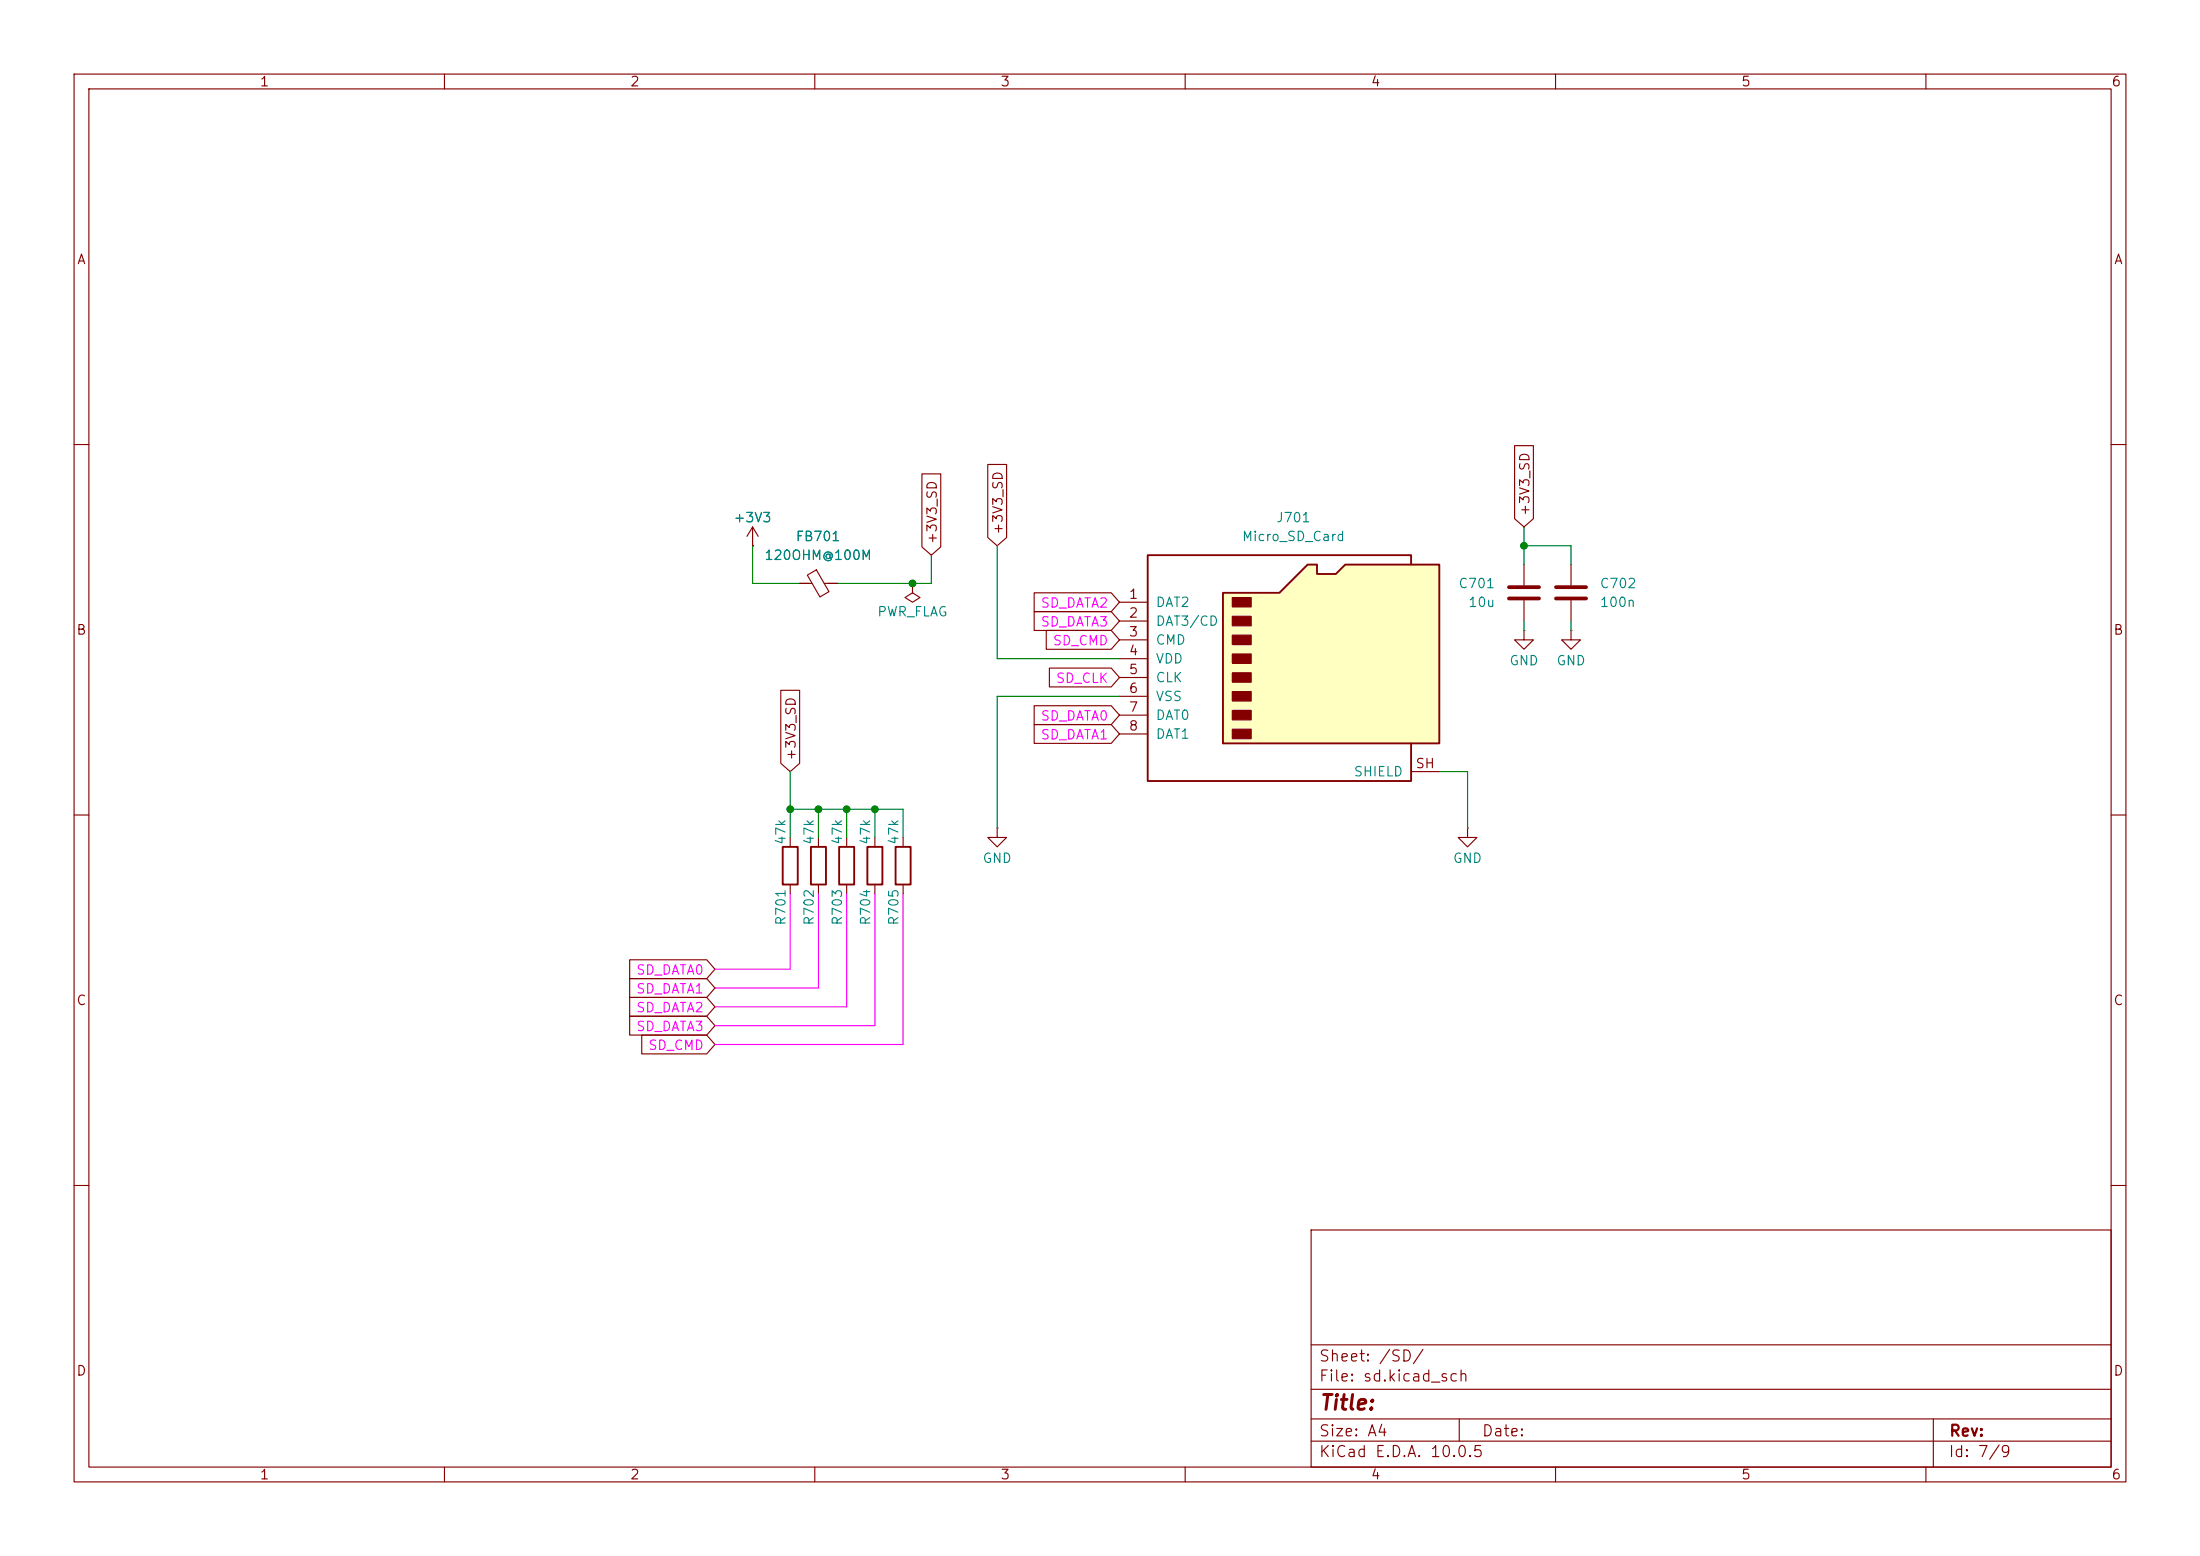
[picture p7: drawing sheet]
(kicad_sch
 (version 20260306)
 (generator "eeschema")
 (generator_version "10.0")
 (paper "A4")
 (lib_symbols
  (symbol "Connector:Micro_SD_Card"
   (pin_names
    (offset 1.016)) (exclude_from_sim no) (in_bom yes) (on_board yes)
   (in_pos_files yes)
   (duplicate_pin_numbers_are_jumpers no)
   (property "Reference" "J" (at -16.51 15.24 0) (show_name no) (do_not_autoplace no) (effects (font (size 1.27 1.27))))
   (property "Value" "Micro_SD_Card" (at 16.51 15.24 0) (show_name no) (do_not_autoplace no) (effects (font (size 1.27 1.27)) (justify right)))
   (property "Footprint" "" (at 29.21 7.62 0) (show_name no) (do_not_autoplace no) (hide yes) (effects (font (size 1.27 1.27))))
   (property "Datasheet" "https://www.we-online.com/components/products/datasheet/693072010801.pdf" (at 0 0 0) (show_name no) (do_not_autoplace no) (hide yes) (effects (font (size 1.27 1.27))))
   (property "Description" "Micro SD Card Socket" (at 0 0 0) (show_name no) (do_not_autoplace no) (hide yes) (effects (font (size 1.27 1.27))))
   (symbol "Micro_SD_Card_0_1"
    (polyline (pts (xy -8.89 -11.43) (xy -8.89 8.89) (xy -1.27 8.89) (xy 2.54 12.7) (xy 3.81 12.7) (xy 3.81 11.43) (xy 6.35 11.43) (xy 7.62 12.7) (xy 20.32 12.7) (xy 20.32 -11.43) (xy -8.89 -11.43)) (stroke (width 0.254) (type default)) (fill (type background)))
    (rectangle (start -7.62 8.255) (end -5.08 6.985) (stroke (width 0) (type default)) (fill (type outline)))
    (rectangle (start -7.62 5.715) (end -5.08 4.445) (stroke (width 0) (type default)) (fill (type outline)))
    (rectangle (start -7.62 3.175) (end -5.08 1.905) (stroke (width 0) (type default)) (fill (type outline)))
    (rectangle (start -7.62 0.635) (end -5.08 -0.635) (stroke (width 0) (type default)) (fill (type outline)))
    (rectangle (start -7.62 -1.905) (end -5.08 -3.175) (stroke (width 0) (type default)) (fill (type outline)))
    (rectangle (start -7.62 -4.445) (end -5.08 -5.715) (stroke (width 0) (type default)) (fill (type outline)))
    (rectangle (start -7.62 -6.985) (end -5.08 -8.255) (stroke (width 0) (type default)) (fill (type outline)))
    (rectangle (start -7.62 -9.525) (end -5.08 -10.795) (stroke (width 0) (type default)) (fill (type outline)))
    (polyline (pts (xy 16.51 12.7) (xy 16.51 13.97) (xy -19.05 13.97) (xy -19.05 -16.51) (xy 16.51 -16.51) (xy 16.51 -11.43)) (stroke (width 0.254) (type default)) (fill (type none))))
   (symbol "Micro_SD_Card_1_1"
    (pin bidirectional line (at -22.86 7.62 0) (length 3.81) (name "DAT2" (effects (font (size 1.27 1.27)))) (number "1" (effects (font (size 1.27 1.27)))))
    (pin bidirectional line (at -22.86 5.08 0) (length 3.81) (name "DAT3/CD" (effects (font (size 1.27 1.27)))) (number "2" (effects (font (size 1.27 1.27)))))
    (pin input line (at -22.86 2.54 0) (length 3.81) (name "CMD" (effects (font (size 1.27 1.27)))) (number "3" (effects (font (size 1.27 1.27)))))
    (pin power_in line (at -22.86 0 0) (length 3.81) (name "VDD" (effects (font (size 1.27 1.27)))) (number "4" (effects (font (size 1.27 1.27)))))
    (pin input line (at -22.86 -2.54 0) (length 3.81) (name "CLK" (effects (font (size 1.27 1.27)))) (number "5" (effects (font (size 1.27 1.27)))))
    (pin power_in line (at -22.86 -5.08 0) (length 3.81) (name "VSS" (effects (font (size 1.27 1.27)))) (number "6" (effects (font (size 1.27 1.27)))))
    (pin bidirectional line (at -22.86 -7.62 0) (length 3.81) (name "DAT0" (effects (font (size 1.27 1.27)))) (number "7" (effects (font (size 1.27 1.27)))))
    (pin bidirectional line (at -22.86 -10.16 0) (length 3.81) (name "DAT1" (effects (font (size 1.27 1.27)))) (number "8" (effects (font (size 1.27 1.27)))))
    (pin passive line (at 20.32 -15.24 180) (length 3.81) (name "SHIELD" (effects (font (size 1.27 1.27)))) (number "SH" (effects (font (size 1.27 1.27))))))
   (embedded_fonts no))
  (symbol "Device:C"
   (pin_numbers (hide yes))
   (pin_names
    (offset 0.254)) (exclude_from_sim no) (in_bom yes) (on_board yes)
   (in_pos_files yes)
   (duplicate_pin_numbers_are_jumpers no)
   (property "Reference" "C" (at 0.635 2.54 0) (show_name no) (do_not_autoplace no) (effects (font (size 1.27 1.27)) (justify left)))
   (property "Value" "C" (at 0.635 -2.54 0) (show_name no) (do_not_autoplace no) (effects (font (size 1.27 1.27)) (justify left)))
   (property "Footprint" "" (at 0.9652 -3.81 0) (show_name no) (do_not_autoplace no) (hide yes) (effects (font (size 1.27 1.27))))
   (property "Datasheet" "" (at 0 0 0) (show_name no) (do_not_autoplace no) (hide yes) (effects (font (size 1.27 1.27))))
   (property "Description" "Unpolarized capacitor" (at 0 0 0) (show_name no) (do_not_autoplace no) (hide yes) (effects (font (size 1.27 1.27))))
   (symbol "C_0_1"
    (polyline (pts (xy -2.032 0.762) (xy 2.032 0.762)) (stroke (width 0.508) (type default)) (fill (type none)))
    (polyline (pts (xy -2.032 -0.762) (xy 2.032 -0.762)) (stroke (width 0.508) (type default)) (fill (type none))))
   (symbol "C_1_1"
    (pin passive line (at 0 3.81 270) (length 2.794) (name "" (effects (font (size 1.27 1.27)))) (number "1" (effects (font (size 1.27 1.27)))))
    (pin passive line (at 0 -3.81 90) (length 2.794) (name "" (effects (font (size 1.27 1.27)))) (number "2" (effects (font (size 1.27 1.27))))))
   (embedded_fonts no))
  (symbol "Device:FerriteBead_Small"
   (pin_numbers (hide yes))
   (pin_names
    (offset 0)) (exclude_from_sim no) (in_bom yes) (on_board yes)
   (in_pos_files yes)
   (duplicate_pin_numbers_are_jumpers no)
   (property "Reference" "FB" (at 1.905 1.27 0) (show_name no) (do_not_autoplace no) (effects (font (size 1.27 1.27)) (justify left)))
   (property "Value" "FerriteBead_Small" (at 1.905 -1.27 0) (show_name no) (do_not_autoplace no) (effects (font (size 1.27 1.27)) (justify left)))
   (property "Footprint" "" (at -1.778 0 90) (show_name no) (do_not_autoplace no) (hide yes) (effects (font (size 1.27 1.27))))
   (property "Datasheet" "" (at 0 0 0) (show_name no) (do_not_autoplace no) (hide yes) (effects (font (size 1.27 1.27))))
   (property "Description" "Ferrite bead, small symbol" (at 0 0 0) (show_name no) (do_not_autoplace no) (hide yes) (effects (font (size 1.27 1.27))))
   (symbol "FerriteBead_Small_0_1"
    (polyline (pts (xy -1.8288 0.2794) (xy -1.1176 1.4986) (xy 1.8288 -0.2032) (xy 1.1176 -1.4224) (xy -1.8288 0.2794)) (stroke (width 0) (type default)) (fill (type none)))
    (polyline (pts (xy 0 0.889) (xy 0 1.2954)) (stroke (width 0) (type default)) (fill (type none)))
    (polyline (pts (xy 0 -1.27) (xy 0 -0.7874)) (stroke (width 0) (type default)) (fill (type none))))
   (symbol "FerriteBead_Small_1_1"
    (pin passive line (at 0 2.54 270) (length 1.27) (name "" (effects (font (size 1.27 1.27)))) (number "1" (effects (font (size 1.27 1.27)))))
    (pin passive line (at 0 -2.54 90) (length 1.27) (name "" (effects (font (size 1.27 1.27)))) (number "2" (effects (font (size 1.27 1.27))))))
   (embedded_fonts no))
  (symbol "Device:R"
   (pin_numbers (hide yes))
   (pin_names
    (offset 0)) (exclude_from_sim no) (in_bom yes) (on_board yes)
   (in_pos_files yes)
   (duplicate_pin_numbers_are_jumpers no)
   (property "Reference" "R" (at 2.032 0 90) (show_name no) (do_not_autoplace no) (effects (font (size 1.27 1.27))))
   (property "Value" "R" (at 0 0 90) (show_name no) (do_not_autoplace no) (effects (font (size 1.27 1.27))))
   (property "Footprint" "" (at -1.778 0 90) (show_name no) (do_not_autoplace no) (hide yes) (effects (font (size 1.27 1.27))))
   (property "Datasheet" "" (at 0 0 0) (show_name no) (do_not_autoplace no) (hide yes) (effects (font (size 1.27 1.27))))
   (property "Description" "Resistor" (at 0 0 0) (show_name no) (do_not_autoplace no) (hide yes) (effects (font (size 1.27 1.27))))
   (symbol "R_0_1"
    (rectangle (start -1.016 -2.54) (end 1.016 2.54) (stroke (width 0.254) (type default)) (fill (type none))))
   (symbol "R_1_1"
    (pin passive line (at 0 3.81 270) (length 1.27) (name "" (effects (font (size 1.27 1.27)))) (number "1" (effects (font (size 1.27 1.27)))))
    (pin passive line (at 0 -3.81 90) (length 1.27) (name "" (effects (font (size 1.27 1.27)))) (number "2" (effects (font (size 1.27 1.27))))))
   (embedded_fonts no))
  (symbol "power:+3V3"
   (power global)
   (pin_numbers (hide yes))
   (pin_names
    (offset 0) (hide yes)) (exclude_from_sim no) (in_bom yes) (on_board yes)
   (in_pos_files yes)
   (duplicate_pin_numbers_are_jumpers no)
   (property "Reference" "#PWR" (at 0 -3.81 0) (show_name no) (do_not_autoplace no) (hide yes) (effects (font (size 1.27 1.27))))
   (property "Value" "+3V3" (at 0 3.556 0) (show_name no) (do_not_autoplace no) (effects (font (size 1.27 1.27))))
   (property "Footprint" "" (at 0 0 0) (show_name no) (do_not_autoplace no) (hide yes) (effects (font (size 1.27 1.27))))
   (property "Datasheet" "" (at 0 0 0) (show_name no) (do_not_autoplace no) (hide yes) (effects (font (size 1.27 1.27))))
   (property "Description" "Power symbol creates a global label with name \"+3V3\"" (at 0 0 0) (show_name no) (do_not_autoplace no) (hide yes) (effects (font (size 1.27 1.27))))
   (symbol "+3V3_0_1"
    (polyline (pts (xy -0.762 1.27) (xy 0 2.54)) (stroke (width 0) (type default)) (fill (type none)))
    (polyline (pts (xy 0 2.54) (xy 0.762 1.27)) (stroke (width 0) (type default)) (fill (type none)))
    (polyline (pts (xy 0 0) (xy 0 2.54)) (stroke (width 0) (type default)) (fill (type none))))
   (symbol "+3V3_1_1"
    (pin power_in line (at 0 0 90) (length 0) (name "" (effects (font (size 1.27 1.27)))) (number "1" (effects (font (size 1.27 1.27))))))
   (embedded_fonts no))
  (symbol "power:GND"
   (power global)
   (pin_numbers (hide yes))
   (pin_names
    (offset 0) (hide yes)) (exclude_from_sim no) (in_bom yes) (on_board yes)
   (in_pos_files yes)
   (duplicate_pin_numbers_are_jumpers no)
   (property "Reference" "#PWR" (at 0 -6.35 0) (show_name no) (do_not_autoplace no) (hide yes) (effects (font (size 1.27 1.27))))
   (property "Value" "GND" (at 0 -3.81 0) (show_name no) (do_not_autoplace no) (effects (font (size 1.27 1.27))))
   (property "Footprint" "" (at 0 0 0) (show_name no) (do_not_autoplace no) (hide yes) (effects (font (size 1.27 1.27))))
   (property "Datasheet" "" (at 0 0 0) (show_name no) (do_not_autoplace no) (hide yes) (effects (font (size 1.27 1.27))))
   (property "Description" "Power symbol creates a global label with name \"GND\" , ground" (at 0 0 0) (show_name no) (do_not_autoplace no) (hide yes) (effects (font (size 1.27 1.27))))
   (symbol "GND_0_1"
    (polyline (pts (xy 0 0) (xy 0 -1.27) (xy 1.27 -1.27) (xy 0 -2.54) (xy -1.27 -1.27) (xy 0 -1.27)) (stroke (width 0) (type default)) (fill (type none))))
   (symbol "GND_1_1"
    (pin power_in line (at 0 0 270) (length 0) (name "" (effects (font (size 1.27 1.27)))) (number "1" (effects (font (size 1.27 1.27))))))
   (embedded_fonts no))
  (symbol "power:PWR_FLAG"
   (power global)
   (pin_numbers (hide yes))
   (pin_names
    (offset 0) (hide yes)) (exclude_from_sim no) (in_bom yes) (on_board yes)
   (in_pos_files yes)
   (duplicate_pin_numbers_are_jumpers no)
   (property "Reference" "#FLG" (at 0 1.905 0) (show_name no) (do_not_autoplace no) (hide yes) (effects (font (size 1.27 1.27))))
   (property "Value" "PWR_FLAG" (at 0 3.81 0) (show_name no) (do_not_autoplace no) (effects (font (size 1.27 1.27))))
   (property "Footprint" "" (at 0 0 0) (show_name no) (do_not_autoplace no) (hide yes) (effects (font (size 1.27 1.27))))
   (property "Datasheet" "" (at 0 0 0) (show_name no) (do_not_autoplace no) (hide yes) (effects (font (size 1.27 1.27))))
   (property "Description" "Special symbol for telling ERC where power comes from" (at 0 0 0) (show_name no) (do_not_autoplace no) (hide yes) (effects (font (size 1.27 1.27))))
   (symbol "PWR_FLAG_0_0"
    (pin power_out line (at 0 0 90) (length 0) (name "" (effects (font (size 1.27 1.27)))) (number "1" (effects (font (size 1.27 1.27))))))
   (symbol "PWR_FLAG_0_1"
    (polyline (pts (xy 0 0) (xy 0 1.27) (xy -1.016 1.905) (xy 0 2.54) (xy 1.016 1.905) (xy 0 1.27)) (stroke (width 0) (type default)) (fill (type none))))
   (embedded_fonts no)))
 (junction
  (at 123.19 78.74)
  (diameter 0)
  (color 0 0 0 0))
 (junction
  (at 106.68 109.22)
  (diameter 0)
  (color 0 0 0 0))
 (junction
  (at 118.11 109.22)
  (diameter 0)
  (color 0 0 0 0))
 (junction
  (at 205.74 73.66)
  (diameter 0)
  (color 0 0 0 0))
 (junction
  (at 110.49 109.22)
  (diameter 0)
  (color 0 0 0 0))
 (junction
  (at 114.3 109.22)
  (diameter 0)
  (color 0 0 0 0))
 (wire
  (pts (xy 134.62 93.98) (xy 134.62 111.76))
  (stroke (width 0) (type default)))
 (wire
  (pts (xy 118.11 138.43) (xy 118.11 120.65))
  (stroke (width 0) (type default)))
 (wire
  (pts (xy 121.92 140.97) (xy 121.92 120.65))
  (stroke (width 0) (type default)))
 (wire
  (pts (xy 212.09 76.2) (xy 212.09 73.66))
  (stroke (width 0) (type default)))
 (wire
  (pts (xy 110.49 109.22) (xy 114.3 109.22))
  (stroke (width 0) (type default)))
 (wire
  (pts (xy 106.68 130.81) (xy 106.68 120.65))
  (stroke (width 0) (type default)))
 (wire
  (pts (xy 198.12 104.14) (xy 194.31 104.14))
  (stroke (width 0) (type default)))
 (wire
  (pts (xy 96.52 130.81) (xy 106.68 130.81))
  (stroke (width 0) (type default)))
 (wire
  (pts (xy 110.49 109.22) (xy 106.68 109.22))
  (stroke (width 0) (type default)))
 (wire
  (pts (xy 96.52 138.43) (xy 118.11 138.43))
  (stroke (width 0) (type default)))
 (wire
  (pts (xy 151.13 93.98) (xy 134.62 93.98))
  (stroke (width 0) (type default)))
 (wire
  (pts (xy 198.12 111.76) (xy 198.12 104.14))
  (stroke (width 0) (type default)))
 (wire
  (pts (xy 205.74 73.66) (xy 205.74 76.2))
  (stroke (width 0) (type default)))
 (wire
  (pts (xy 114.3 135.89) (xy 114.3 120.65))
  (stroke (width 0) (type default)))
 (wire
  (pts (xy 118.11 113.03) (xy 118.11 109.22))
  (stroke (width 0) (type default)))
 (wire
  (pts (xy 96.52 133.35) (xy 110.49 133.35))
  (stroke (width 0) (type default)))
 (wire
  (pts (xy 134.62 73.66) (xy 134.62 88.9))
  (stroke (width 0) (type default)))
 (wire
  (pts (xy 205.74 71.12) (xy 205.74 73.66))
  (stroke (width 0) (type default)))
 (wire
  (pts (xy 212.09 73.66) (xy 205.74 73.66))
  (stroke (width 0) (type default)))
 (wire
  (pts (xy 110.49 120.65) (xy 110.49 133.35))
  (stroke (width 0) (type default)))
 (wire
  (pts (xy 106.68 109.22) (xy 106.68 113.03))
  (stroke (width 0) (type default)))
 (wire
  (pts (xy 114.3 113.03) (xy 114.3 109.22))
  (stroke (width 0) (type default)))
 (wire
  (pts (xy 125.73 74.93) (xy 125.73 78.74))
  (stroke (width 0) (type default)))
 (wire
  (pts (xy 205.74 83.82) (xy 205.74 85.09))
  (stroke (width 0) (type default)))
 (wire
  (pts (xy 114.3 109.22) (xy 118.11 109.22))
  (stroke (width 0) (type default)))
 (wire
  (pts (xy 134.62 88.9) (xy 151.13 88.9))
  (stroke (width 0) (type default)))
 (wire
  (pts (xy 125.73 78.74) (xy 123.19 78.74))
  (stroke (width 0) (type default)))
 (wire
  (pts (xy 96.52 140.97) (xy 121.92 140.97))
  (stroke (width 0) (type default)))
 (wire
  (pts (xy 101.6 73.66) (xy 101.6 78.74))
  (stroke (width 0) (type default)))
 (wire
  (pts (xy 101.6 78.74) (xy 107.95 78.74))
  (stroke (width 0) (type default)))
 (wire
  (pts (xy 96.52 135.89) (xy 114.3 135.89))
  (stroke (width 0) (type default)))
 (wire
  (pts (xy 121.92 109.22) (xy 118.11 109.22))
  (stroke (width 0) (type default)))
 (wire
  (pts (xy 212.09 83.82) (xy 212.09 85.09))
  (stroke (width 0) (type default)))
 (wire
  (pts (xy 121.92 113.03) (xy 121.92 109.22))
  (stroke (width 0) (type default)))
 (wire
  (pts (xy 110.49 113.03) (xy 110.49 109.22))
  (stroke (width 0) (type default)))
 (wire
  (pts (xy 106.68 104.14) (xy 106.68 109.22))
  (stroke (width 0) (type default)))
 (wire
  (pts (xy 123.19 78.74) (xy 113.03 78.74))
  (stroke (width 0) (type default)))
 (global_label "SD_CLK"
  (shape input)
  (at 151.13 91.44 180)
  (fields_autoplaced yes)
  (effects (font (size 1.27 1.27)) (justify right))
  (property "Intersheetrefs" "${INTERSHEET_REFS}" (at 141.1296 91.44 0) (hide yes) (show_name no) (do_not_autoplace no) (effects (font (size 1.27 1.27)) (justify right))))
 (global_label "SD_DATA1"
  (shape input)
  (at 151.13 99.06 180)
  (fields_autoplaced yes)
  (effects (font (size 1.27 1.27)) (justify right))
  (property "Intersheetrefs" "${INTERSHEET_REFS}" (at 139.0734 99.06 0) (hide yes) (show_name no) (do_not_autoplace no) (effects (font (size 1.27 1.27)) (justify right))))
 (global_label "+3V3_SD"
  (shape input)
  (at 125.73 74.93 90)
  (fields_autoplaced yes)
  (effects (font (size 1.27 1.27)) (justify left))
  (property "Intersheetrefs" "${INTERSHEET_REFS}" (at 125.73 63.4177 90) (hide yes) (show_name no) (do_not_autoplace no) (effects (font (size 1.27 1.27)) (justify left))))
 (global_label "+3V3_SD"
  (shape input)
  (at 134.62 73.66 90)
  (fields_autoplaced yes)
  (effects (font (size 1.27 1.27)) (justify left))
  (property "Intersheetrefs" "${INTERSHEET_REFS}" (at 134.62 62.1477 90) (hide yes) (show_name no) (do_not_autoplace no) (effects (font (size 1.27 1.27)) (justify left))))
 (global_label "SD_DATA1"
  (shape input)
  (at 96.52 133.35 180)
  (fields_autoplaced yes)
  (effects (font (size 1.27 1.27)) (justify right))
  (property "Intersheetrefs" "${INTERSHEET_REFS}" (at 84.4634 133.35 0) (hide yes) (show_name no) (do_not_autoplace no) (effects (font (size 1.27 1.27)) (justify right))))
 (global_label "SD_DATA0"
  (shape input)
  (at 96.52 130.81 180)
  (fields_autoplaced yes)
  (effects (font (size 1.27 1.27)) (justify right))
  (property "Intersheetrefs" "${INTERSHEET_REFS}" (at 84.4634 130.81 0) (hide yes) (show_name no) (do_not_autoplace no) (effects (font (size 1.27 1.27)) (justify right))))
 (global_label "SD_DATA2"
  (shape input)
  (at 151.13 81.28 180)
  (fields_autoplaced yes)
  (effects (font (size 1.27 1.27)) (justify right))
  (property "Intersheetrefs" "${INTERSHEET_REFS}" (at 139.0734 81.28 0) (hide yes) (show_name no) (do_not_autoplace no) (effects (font (size 1.27 1.27)) (justify right))))
 (global_label "SD_DATA2"
  (shape input)
  (at 96.52 135.89 180)
  (fields_autoplaced yes)
  (effects (font (size 1.27 1.27)) (justify right))
  (property "Intersheetrefs" "${INTERSHEET_REFS}" (at 84.4634 135.89 0) (hide yes) (show_name no) (do_not_autoplace no) (effects (font (size 1.27 1.27)) (justify right))))
 (global_label "SD_DATA3"
  (shape input)
  (at 151.13 83.82 180)
  (fields_autoplaced yes)
  (effects (font (size 1.27 1.27)) (justify right))
  (property "Intersheetrefs" "${INTERSHEET_REFS}" (at 139.0734 83.82 0) (hide yes) (show_name no) (do_not_autoplace no) (effects (font (size 1.27 1.27)) (justify right))))
 (global_label "+3V3_SD"
  (shape input)
  (at 205.74 71.12 90)
  (fields_autoplaced yes)
  (effects (font (size 1.27 1.27)) (justify left))
  (property "Intersheetrefs" "${INTERSHEET_REFS}" (at 205.74 59.6077 90) (hide yes) (show_name no) (do_not_autoplace no) (effects (font (size 1.27 1.27)) (justify left))))
 (global_label "SD_DATA0"
  (shape input)
  (at 151.13 96.52 180)
  (fields_autoplaced yes)
  (effects (font (size 1.27 1.27)) (justify right))
  (property "Intersheetrefs" "${INTERSHEET_REFS}" (at 139.0734 96.52 0) (hide yes) (show_name no) (do_not_autoplace no) (effects (font (size 1.27 1.27)) (justify right))))
 (global_label "SD_CMD"
  (shape input)
  (at 151.13 86.36 180)
  (fields_autoplaced yes)
  (effects (font (size 1.27 1.27)) (justify right))
  (property "Intersheetrefs" "${INTERSHEET_REFS}" (at 140.7063 86.36 0) (hide yes) (show_name no) (do_not_autoplace no) (effects (font (size 1.27 1.27)) (justify right))))
 (global_label "+3V3_SD"
  (shape input)
  (at 106.68 104.14 90)
  (fields_autoplaced yes)
  (effects (font (size 1.27 1.27)) (justify left))
  (property "Intersheetrefs" "${INTERSHEET_REFS}" (at 106.68 92.6277 90) (hide yes) (show_name no) (do_not_autoplace no) (effects (font (size 1.27 1.27)) (justify left))))
 (global_label "SD_DATA3"
  (shape input)
  (at 96.52 138.43 180)
  (fields_autoplaced yes)
  (effects (font (size 1.27 1.27)) (justify right))
  (property "Intersheetrefs" "${INTERSHEET_REFS}" (at 84.4634 138.43 0) (hide yes) (show_name no) (do_not_autoplace no) (effects (font (size 1.27 1.27)) (justify right))))
 (global_label "SD_CMD"
  (shape input)
  (at 96.52 140.97 180)
  (fields_autoplaced yes)
  (effects (font (size 1.27 1.27)) (justify right))
  (property "Intersheetrefs" "${INTERSHEET_REFS}" (at 86.0963 140.97 0) (hide yes) (show_name no) (do_not_autoplace no) (effects (font (size 1.27 1.27)) (justify right))))
 (symbol
  (lib_id "power:GND")
  (at 134.62 111.76 0)
  (unit 1)
  (body_style 1)
  (exclude_from_sim no)
  (in_bom yes)
  (on_board yes)
  (in_pos_files yes)
  (dnp no)
  (property "Reference" "#PWR0702" (at 134.62 118.11 0) (hide yes) (show_name no) (do_not_autoplace no) (effects (font (size 1.27 1.27))))
  (property "Value" "GND" (at 134.62 115.824 0) (show_name no) (do_not_autoplace no) (effects (font (size 1.27 1.27))))
  (property "Footprint" "" (at 134.62 111.76 0) (hide yes) (show_name no) (do_not_autoplace no) (effects (font (size 1.27 1.27))))
  (property "Datasheet" "" (at 134.62 111.76 0) (hide yes) (show_name no) (do_not_autoplace no) (effects (font (size 1.27 1.27))))
  (property "Description" "Power symbol creates a global label with name \"GND\" , ground" (at 134.62 111.76 0) (hide yes) (show_name no) (do_not_autoplace no) (effects (font (size 1.27 1.27))))
  (pin "1"))
 (symbol
  (lib_id "Device:FerriteBead_Small")
  (at 110.49 78.74 90)
  (mirror x)
  (unit 1)
  (body_style 1)
  (exclude_from_sim no)
  (in_bom yes)
  (on_board yes)
  (in_pos_files yes)
  (dnp no)
  (property "Reference" "FB701" (at 110.4519 72.39 90) (show_name no) (do_not_autoplace no) (effects (font (size 1.27 1.27))))
  (property "Value" "120OHM@100M" (at 110.4519 74.93 90) (show_name no) (do_not_autoplace no) (effects (font (size 1.27 1.27))))
  (property "Footprint" "Inductor_SMD:L_0402_1005Metric" (at 110.49 76.962 90) (hide yes) (show_name no) (do_not_autoplace no) (effects (font (size 1.27 1.27))))
  (property "Datasheet" "" (at 110.49 78.74 0) (hide yes) (show_name no) (do_not_autoplace no) (effects (font (size 1.27 1.27))))
  (property "Description" "Ferrite bead, small symbol" (at 110.49 78.74 0) (hide yes) (show_name no) (do_not_autoplace no) (effects (font (size 1.27 1.27))))
  (pin "1")
  (pin "2"))
 (symbol
  (lib_id "Connector:Micro_SD_Card")
  (at 173.99 88.9 0)
  (unit 1)
  (body_style 1)
  (exclude_from_sim no)
  (in_bom yes)
  (on_board yes)
  (in_pos_files yes)
  (dnp no)
  (fields_autoplaced yes)
  (property "Reference" "J701" (at 174.625 69.85 0) (show_name no) (do_not_autoplace no) (effects (font (size 1.27 1.27))))
  (property "Value" "Micro_SD_Card" (at 174.625 72.39 0) (show_name no) (do_not_autoplace no) (effects (font (size 1.27 1.27))))
  (property "Footprint" "Project:TF-SMD_TF-115-BCP9_LARG" (at 203.2 81.28 0) (hide yes) (show_name no) (do_not_autoplace no) (effects (font (size 1.27 1.27))))
  (property "Datasheet" "C720505" (at 173.99 88.9 0) (hide yes) (show_name no) (do_not_autoplace no) (effects (font (size 1.27 1.27))))
  (property "Description" "Micro SD Card Socket" (at 173.99 88.9 0) (hide yes) (show_name no) (do_not_autoplace no) (effects (font (size 1.27 1.27))))
  (pin "2")
  (pin "7")
  (pin "SH")
  (pin "4")
  (pin "6")
  (pin "5")
  (pin "3")
  (pin "8")
  (pin "1"))
 (symbol
  (lib_id "Device:R")
  (at 118.11 116.84 180)
  (unit 1)
  (body_style 1)
  (exclude_from_sim no)
  (in_bom yes)
  (on_board yes)
  (in_pos_files yes)
  (dnp no)
  (property "Reference" "R704" (at 116.84 122.428 90) (show_name no) (do_not_autoplace no) (effects (font (size 1.27 1.27))))
  (property "Value" "47k" (at 116.84 112.268 90) (show_name no) (do_not_autoplace no) (effects (font (size 1.27 1.27))))
  (property "Footprint" "Resistor_SMD:R_0402_1005Metric" (at 119.888 116.84 90) (hide yes) (show_name no) (do_not_autoplace no) (effects (font (size 1.27 1.27))))
  (property "Datasheet" "" (at 118.11 116.84 0) (hide yes) (show_name no) (do_not_autoplace no) (effects (font (size 1.27 1.27))))
  (property "Description" "Resistor" (at 118.11 116.84 0) (hide yes) (show_name no) (do_not_autoplace no) (effects (font (size 1.27 1.27))))
  (pin "2")
  (pin "1"))
 (symbol
  (lib_id "Device:R")
  (at 114.3 116.84 180)
  (unit 1)
  (body_style 1)
  (exclude_from_sim no)
  (in_bom yes)
  (on_board yes)
  (in_pos_files yes)
  (dnp no)
  (property "Reference" "R703" (at 113.03 122.428 90) (show_name no) (do_not_autoplace no) (effects (font (size 1.27 1.27))))
  (property "Value" "47k" (at 113.03 112.268 90) (show_name no) (do_not_autoplace no) (effects (font (size 1.27 1.27))))
  (property "Footprint" "Resistor_SMD:R_0402_1005Metric" (at 116.078 116.84 90) (hide yes) (show_name no) (do_not_autoplace no) (effects (font (size 1.27 1.27))))
  (property "Datasheet" "" (at 114.3 116.84 0) (hide yes) (show_name no) (do_not_autoplace no) (effects (font (size 1.27 1.27))))
  (property "Description" "Resistor" (at 114.3 116.84 0) (hide yes) (show_name no) (do_not_autoplace no) (effects (font (size 1.27 1.27))))
  (pin "2")
  (pin "1"))
 (symbol
  (lib_id "power:GND")
  (at 205.74 85.09 0)
  (unit 1)
  (body_style 1)
  (exclude_from_sim no)
  (in_bom yes)
  (on_board yes)
  (in_pos_files yes)
  (dnp no)
  (property "Reference" "#PWR0704" (at 205.74 91.44 0) (hide yes) (show_name no) (do_not_autoplace no) (effects (font (size 1.27 1.27))))
  (property "Value" "GND" (at 205.74 89.154 0) (show_name no) (do_not_autoplace no) (effects (font (size 1.27 1.27))))
  (property "Footprint" "" (at 205.74 85.09 0) (hide yes) (show_name no) (do_not_autoplace no) (effects (font (size 1.27 1.27))))
  (property "Datasheet" "" (at 205.74 85.09 0) (hide yes) (show_name no) (do_not_autoplace no) (effects (font (size 1.27 1.27))))
  (property "Description" "Power symbol creates a global label with name \"GND\" , ground" (at 205.74 85.09 0) (hide yes) (show_name no) (do_not_autoplace no) (effects (font (size 1.27 1.27))))
  (pin "1"))
 (symbol
  (lib_id "Device:R")
  (at 121.92 116.84 180)
  (unit 1)
  (body_style 1)
  (exclude_from_sim no)
  (in_bom yes)
  (on_board yes)
  (in_pos_files yes)
  (dnp no)
  (property "Reference" "R705" (at 120.65 122.428 90) (show_name no) (do_not_autoplace no) (effects (font (size 1.27 1.27))))
  (property "Value" "47k" (at 120.65 112.268 90) (show_name no) (do_not_autoplace no) (effects (font (size 1.27 1.27))))
  (property "Footprint" "Resistor_SMD:R_0402_1005Metric" (at 123.698 116.84 90) (hide yes) (show_name no) (do_not_autoplace no) (effects (font (size 1.27 1.27))))
  (property "Datasheet" "" (at 121.92 116.84 0) (hide yes) (show_name no) (do_not_autoplace no) (effects (font (size 1.27 1.27))))
  (property "Description" "Resistor" (at 121.92 116.84 0) (hide yes) (show_name no) (do_not_autoplace no) (effects (font (size 1.27 1.27))))
  (pin "2")
  (pin "1"))
 (symbol
  (lib_id "Device:R")
  (at 110.49 116.84 180)
  (unit 1)
  (body_style 1)
  (exclude_from_sim no)
  (in_bom yes)
  (on_board yes)
  (in_pos_files yes)
  (dnp no)
  (property "Reference" "R702" (at 109.22 122.428 90) (show_name no) (do_not_autoplace no) (effects (font (size 1.27 1.27))))
  (property "Value" "47k" (at 109.22 112.268 90) (show_name no) (do_not_autoplace no) (effects (font (size 1.27 1.27))))
  (property "Footprint" "Resistor_SMD:R_0402_1005Metric" (at 112.268 116.84 90) (hide yes) (show_name no) (do_not_autoplace no) (effects (font (size 1.27 1.27))))
  (property "Datasheet" "" (at 110.49 116.84 0) (hide yes) (show_name no) (do_not_autoplace no) (effects (font (size 1.27 1.27))))
  (property "Description" "Resistor" (at 110.49 116.84 0) (hide yes) (show_name no) (do_not_autoplace no) (effects (font (size 1.27 1.27))))
  (pin "2")
  (pin "1"))
 (symbol
  (lib_id "Device:C")
  (at 212.09 80.01 0)
  (unit 1)
  (body_style 1)
  (exclude_from_sim no)
  (in_bom yes)
  (on_board yes)
  (in_pos_files yes)
  (dnp no)
  (fields_autoplaced yes)
  (property "Reference" "C702" (at 215.9 78.7399 0) (show_name no) (do_not_autoplace no) (effects (font (size 1.27 1.27)) (justify left)))
  (property "Value" "100n" (at 215.9 81.2799 0) (show_name no) (do_not_autoplace no) (effects (font (size 1.27 1.27)) (justify left)))
  (property "Footprint" "Capacitor_SMD:C_0402_1005Metric" (at 213.0552 83.82 0) (hide yes) (show_name no) (do_not_autoplace no) (effects (font (size 1.27 1.27))))
  (property "Datasheet" "" (at 212.09 80.01 0) (hide yes) (show_name no) (do_not_autoplace no) (effects (font (size 1.27 1.27))))
  (property "Description" "Unpolarized capacitor" (at 212.09 80.01 0) (hide yes) (show_name no) (do_not_autoplace no) (effects (font (size 1.27 1.27))))
  (pin "2")
  (pin "1"))
 (symbol
  (lib_id "power:GND")
  (at 212.09 85.09 0)
  (unit 1)
  (body_style 1)
  (exclude_from_sim no)
  (in_bom yes)
  (on_board yes)
  (in_pos_files yes)
  (dnp no)
  (property "Reference" "#PWR0705" (at 212.09 91.44 0) (hide yes) (show_name no) (do_not_autoplace no) (effects (font (size 1.27 1.27))))
  (property "Value" "GND" (at 212.09 89.154 0) (show_name no) (do_not_autoplace no) (effects (font (size 1.27 1.27))))
  (property "Footprint" "" (at 212.09 85.09 0) (hide yes) (show_name no) (do_not_autoplace no) (effects (font (size 1.27 1.27))))
  (property "Datasheet" "" (at 212.09 85.09 0) (hide yes) (show_name no) (do_not_autoplace no) (effects (font (size 1.27 1.27))))
  (property "Description" "Power symbol creates a global label with name \"GND\" , ground" (at 212.09 85.09 0) (hide yes) (show_name no) (do_not_autoplace no) (effects (font (size 1.27 1.27))))
  (pin "1"))
 (symbol
  (lib_id "power:PWR_FLAG")
  (at 123.19 78.74 180)
  (unit 1)
  (body_style 1)
  (exclude_from_sim no)
  (in_bom yes)
  (on_board yes)
  (in_pos_files yes)
  (dnp no)
  (property "Reference" "#FLG0701" (at 123.19 80.645 0) (hide yes) (show_name no) (do_not_autoplace no) (effects (font (size 1.27 1.27))))
  (property "Value" "PWR_FLAG" (at 123.19 82.55 0) (show_name no) (do_not_autoplace no) (effects (font (size 1.27 1.27))))
  (property "Footprint" "" (at 123.19 78.74 0) (hide yes) (show_name no) (do_not_autoplace no) (effects (font (size 1.27 1.27))))
  (property "Datasheet" "" (at 123.19 78.74 0) (hide yes) (show_name no) (do_not_autoplace no) (effects (font (size 1.27 1.27))))
  (property "Description" "Special symbol for telling ERC where power comes from" (at 123.19 78.74 0) (hide yes) (show_name no) (do_not_autoplace no) (effects (font (size 1.27 1.27))))
  (pin "1"))
 (symbol
  (lib_id "Device:C")
  (at 205.74 80.01 0)
  (mirror y)
  (unit 1)
  (body_style 1)
  (exclude_from_sim no)
  (in_bom yes)
  (on_board yes)
  (in_pos_files yes)
  (dnp no)
  (property "Reference" "C701" (at 201.93 78.7399 0) (show_name no) (do_not_autoplace no) (effects (font (size 1.27 1.27)) (justify left)))
  (property "Value" "10u" (at 201.93 81.2799 0) (show_name no) (do_not_autoplace no) (effects (font (size 1.27 1.27)) (justify left)))
  (property "Footprint" "Capacitor_SMD:C_0603_1608Metric" (at 204.7748 83.82 0) (hide yes) (show_name no) (do_not_autoplace no) (effects (font (size 1.27 1.27))))
  (property "Datasheet" "" (at 205.74 80.01 0) (hide yes) (show_name no) (do_not_autoplace no) (effects (font (size 1.27 1.27))))
  (property "Description" "Unpolarized capacitor" (at 205.74 80.01 0) (hide yes) (show_name no) (do_not_autoplace no) (effects (font (size 1.27 1.27))))
  (pin "2")
  (pin "1"))
 (symbol
  (lib_id "power:GND")
  (at 198.12 111.76 0)
  (unit 1)
  (body_style 1)
  (exclude_from_sim no)
  (in_bom yes)
  (on_board yes)
  (in_pos_files yes)
  (dnp no)
  (property "Reference" "#PWR0703" (at 198.12 118.11 0) (hide yes) (show_name no) (do_not_autoplace no) (effects (font (size 1.27 1.27))))
  (property "Value" "GND" (at 198.12 115.824 0) (show_name no) (do_not_autoplace no) (effects (font (size 1.27 1.27))))
  (property "Footprint" "" (at 198.12 111.76 0) (hide yes) (show_name no) (do_not_autoplace no) (effects (font (size 1.27 1.27))))
  (property "Datasheet" "" (at 198.12 111.76 0) (hide yes) (show_name no) (do_not_autoplace no) (effects (font (size 1.27 1.27))))
  (property "Description" "Power symbol creates a global label with name \"GND\" , ground" (at 198.12 111.76 0) (hide yes) (show_name no) (do_not_autoplace no) (effects (font (size 1.27 1.27))))
  (pin "1"))
 (symbol
  (lib_id "power:+3V3")
  (at 101.6 73.66 0)
  (unit 1)
  (body_style 1)
  (exclude_from_sim no)
  (in_bom yes)
  (on_board yes)
  (in_pos_files yes)
  (dnp no)
  (property "Reference" "#PWR0701" (at 101.6 77.47 0) (hide yes) (show_name no) (do_not_autoplace no) (effects (font (size 1.27 1.27))))
  (property "Value" "+3V3" (at 101.6 69.85 0) (show_name no) (do_not_autoplace no) (effects (font (size 1.27 1.27))))
  (property "Footprint" "" (at 101.6 73.66 0) (hide yes) (show_name no) (do_not_autoplace no) (effects (font (size 1.27 1.27))))
  (property "Datasheet" "" (at 101.6 73.66 0) (hide yes) (show_name no) (do_not_autoplace no) (effects (font (size 1.27 1.27))))
  (property "Description" "Power symbol creates a global label with name \"+3V3\"" (at 101.6 73.66 0) (hide yes) (show_name no) (do_not_autoplace no) (effects (font (size 1.27 1.27))))
  (pin "1"))
 (symbol
  (lib_id "Device:R")
  (at 106.68 116.84 180)
  (unit 1)
  (body_style 1)
  (exclude_from_sim no)
  (in_bom yes)
  (on_board yes)
  (in_pos_files yes)
  (dnp no)
  (property "Reference" "R701" (at 105.41 122.428 90) (show_name no) (do_not_autoplace no) (effects (font (size 1.27 1.27))))
  (property "Value" "47k" (at 105.41 112.268 90) (show_name no) (do_not_autoplace no) (effects (font (size 1.27 1.27))))
  (property "Footprint" "Resistor_SMD:R_0402_1005Metric" (at 108.458 116.84 90) (hide yes) (show_name no) (do_not_autoplace no) (effects (font (size 1.27 1.27))))
  (property "Datasheet" "" (at 106.68 116.84 0) (hide yes) (show_name no) (do_not_autoplace no) (effects (font (size 1.27 1.27))))
  (property "Description" "Resistor" (at 106.68 116.84 0) (hide yes) (show_name no) (do_not_autoplace no) (effects (font (size 1.27 1.27))))
  (pin "2")
  (pin "1")))
